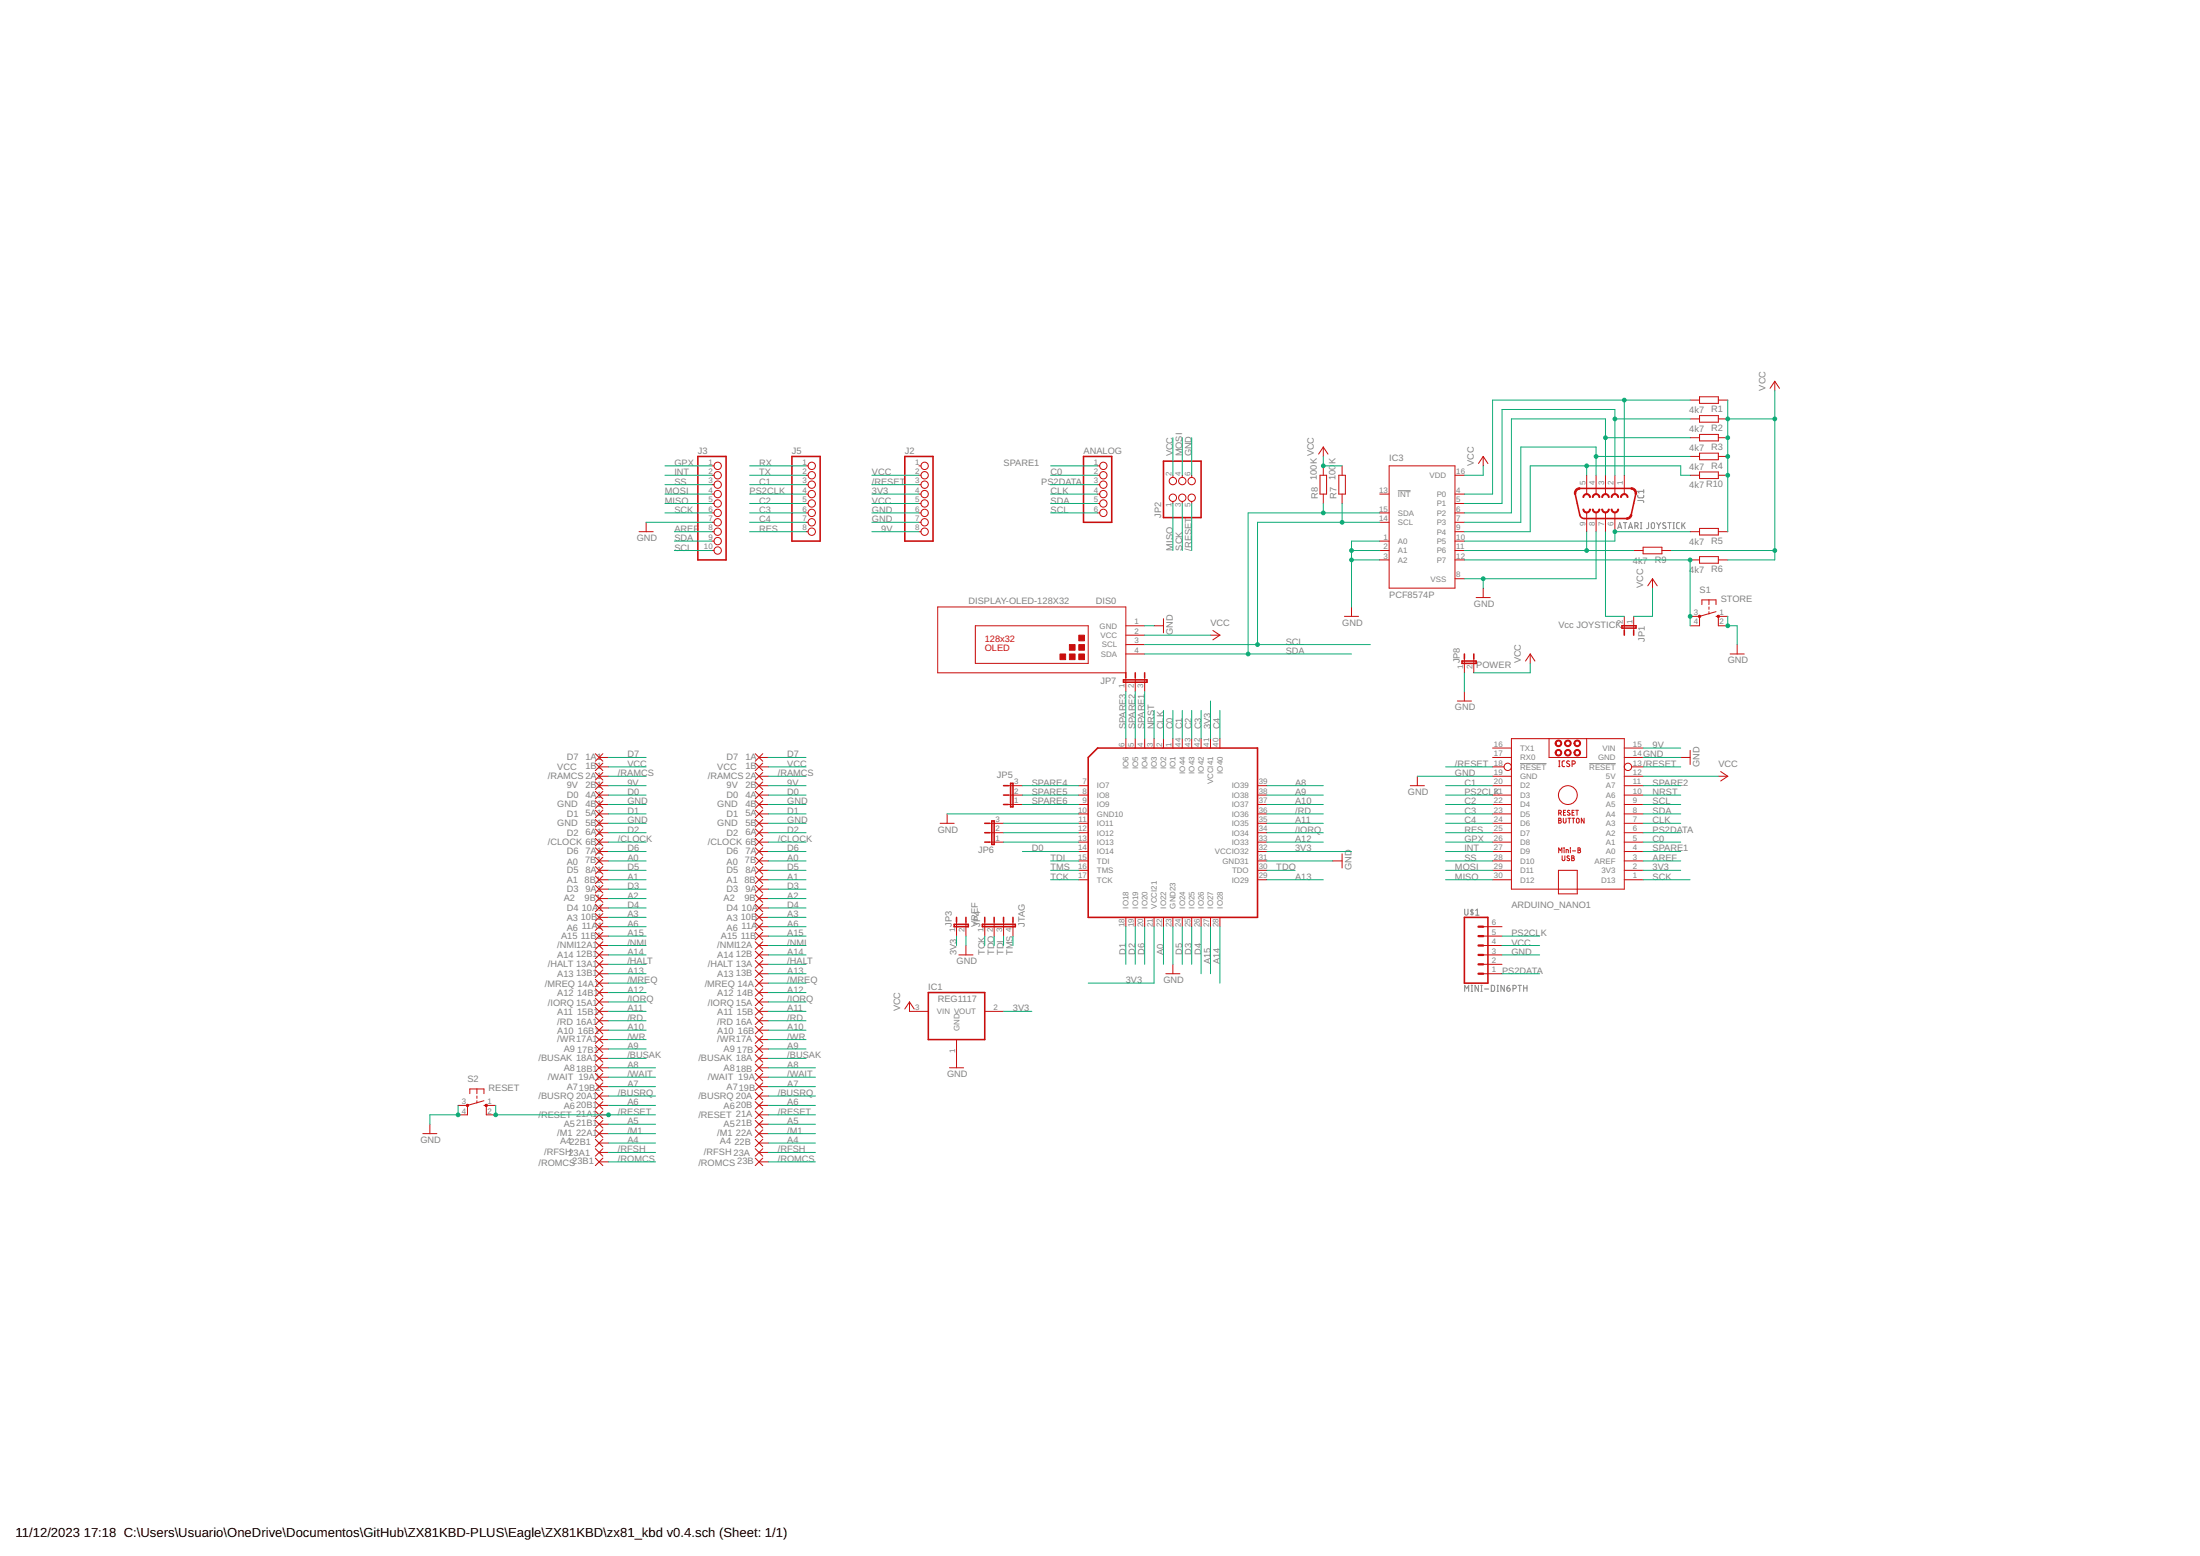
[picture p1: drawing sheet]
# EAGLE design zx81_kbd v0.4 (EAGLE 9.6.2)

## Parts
1A  D7  SMD2EDGEPIN  [EDGEPIN]
1A1  D7  SMD2EDGEPIN  [EDGEPIN]
1B  VCC  SMD2EDGEPIN  [EDGEPIN]
1B1  VCC  SMD2EDGEPIN  [EDGEPIN]
2A  /RAMCS  SMD2EDGEPIN  [EDGEPIN]
2A1  /RAMCS  SMD2EDGEPIN  [EDGEPIN]
2B  9V  SMD2EDGEPIN  [EDGEPIN]
2B1  9V  SMD2EDGEPIN  [EDGEPIN]
4A  D0  SMD2EDGEPIN  [EDGEPIN]
4A1  D0  SMD2EDGEPIN  [EDGEPIN]
4B  GND  SMD2EDGEPIN  [EDGEPIN]
4B1  GND  SMD2EDGEPIN  [EDGEPIN]
5A  D1  SMD2EDGEPIN  [EDGEPIN]
5A1  D1  SMD2EDGEPIN  [EDGEPIN]
5B  GND  SMD2EDGEPIN  [EDGEPIN]
5B1  GND  SMD2EDGEPIN  [EDGEPIN]
6A  D2  SMD2EDGEPIN  [EDGEPIN]
6A1  D2  SMD2EDGEPIN  [EDGEPIN]
6B  /CLOCK  SMD2EDGEPIN  [EDGEPIN]
6B1  /CLOCK  SMD2EDGEPIN  [EDGEPIN]
7A  D6  SMD2EDGEPIN  [EDGEPIN]
7A1  D6  SMD2EDGEPIN  [EDGEPIN]
7B  A0  SMD2EDGEPIN  [EDGEPIN]
7B1  A0  SMD2EDGEPIN  [EDGEPIN]
8A  D5  SMD2EDGEPIN  [EDGEPIN]
8A1  D5  SMD2EDGEPIN  [EDGEPIN]
8B  A1  SMD2EDGEPIN  [EDGEPIN]
8B1  A1  SMD2EDGEPIN  [EDGEPIN]
9A  D3  SMD2EDGEPIN  [EDGEPIN]
9A1  D3  SMD2EDGEPIN  [EDGEPIN]
9B  A2  SMD2EDGEPIN  [EDGEPIN]
9B1  A2  SMD2EDGEPIN  [EDGEPIN]
10A  D4  SMD2EDGEPIN  [EDGEPIN]
10A1  D4  SMD2EDGEPIN  [EDGEPIN]
10B  A3  SMD2EDGEPIN  [EDGEPIN]
10B1  A3  SMD2EDGEPIN  [EDGEPIN]
11A  A6  SMD2EDGEPIN  [EDGEPIN]
11A1  A6  SMD2EDGEPIN  [EDGEPIN]
11B  A15  SMD2EDGEPIN  [EDGEPIN]
11B1  A15  SMD2EDGEPIN  [EDGEPIN]
12A  /NMI  SMD2EDGEPIN  [EDGEPIN]
12A1  /NMI  SMD2EDGEPIN  [EDGEPIN]
12B  A14  SMD2EDGEPIN  [EDGEPIN]
12B1  A14  SMD2EDGEPIN  [EDGEPIN]
13A  /HALT  SMD2EDGEPIN  [EDGEPIN]
13A1  /HALT  SMD2EDGEPIN  [EDGEPIN]
13B  A13  SMD2EDGEPIN  [EDGEPIN]
13B1  A13  SMD2EDGEPIN  [EDGEPIN]
14A  /MREQ  SMD2EDGEPIN  [EDGEPIN]
14A1  /MREQ  SMD2EDGEPIN  [EDGEPIN]
14B  A12  SMD2EDGEPIN  [EDGEPIN]
14B1  A12  SMD2EDGEPIN  [EDGEPIN]
15A  /IORQ  SMD2EDGEPIN  [EDGEPIN]
15A1  /IORQ  SMD2EDGEPIN  [EDGEPIN]
15B  A11  SMD2EDGEPIN  [EDGEPIN]
15B1  A11  SMD2EDGEPIN  [EDGEPIN]
16A  /RD  SMD2EDGEPIN  [EDGEPIN]
16A1  /RD  SMD2EDGEPIN  [EDGEPIN]
16B  A10  SMD2EDGEPIN  [EDGEPIN]
16B1  A10  SMD2EDGEPIN  [EDGEPIN]
17A  /WR  SMD2EDGEPIN  [EDGEPIN]
17A1  /WR  SMD2EDGEPIN  [EDGEPIN]
17B  A9  SMD2EDGEPIN  [EDGEPIN]
17B1  A9  SMD2EDGEPIN  [EDGEPIN]
18A  /BUSAK  SMD2EDGEPIN  [EDGEPIN]
18A1  /BUSAK  SMD2EDGEPIN  [EDGEPIN]
18B  A8  SMD2EDGEPIN  [EDGEPIN]
18B1  A8  SMD2EDGEPIN  [EDGEPIN]
19A  /WAIT  SMD2EDGEPIN  [EDGEPIN]
19A1  /WAIT  SMD2EDGEPIN  [EDGEPIN]
19B  A7  SMD2EDGEPIN  [EDGEPIN]
19B1  A7  SMD2EDGEPIN  [EDGEPIN]
20A  /BUSRQ  SMD2EDGEPIN  [EDGEPIN]
20A1  /BUSRQ  SMD2EDGEPIN  [EDGEPIN]
20B  A6  SMD2EDGEPIN  [EDGEPIN]
20B1  A6  SMD2EDGEPIN  [EDGEPIN]
21A  /RESET  SMD2EDGEPIN  [EDGEPIN]
21A1  /RESET  SMD2EDGEPIN  [EDGEPIN]
21B  A5  SMD2EDGEPIN  [EDGEPIN]
21B1  A5  SMD2EDGEPIN  [EDGEPIN]
22A  /M1  SMD2EDGEPIN  [EDGEPIN]
22A1  /M1  SMD2EDGEPIN  [EDGEPIN]
22B  A4  SMD2EDGEPIN  [EDGEPIN]
22B1  A4  SMD2EDGEPIN  [EDGEPIN]
23A  /RFSH  SMD2EDGEPIN  [EDGEPIN]
23A1  /RFSH  SMD2EDGEPIN  [EDGEPIN]
23B  /ROMCS  SMD2EDGEPIN  [EDGEPIN]
23B1  /ROMCS  SMD2EDGEPIN  [EDGEPIN]
ANALOG  PINHD-1X6  [1X06]
ARDUINO_NANO1  ARDUINO_NANO  [ARDUINO_NANO]
DIS0  DISPLAY-OLED-128X32  [DISPLAY-OLED-128X32]
IC1  REG1117  [SOT223]
IC3  PCF8574P  [DIL16]
J2  PINHD-1X8  [1X08]
J3  PINHD-1X10  [1X10]
J5  PINHD-1X8  [1X08]
JC1  ATARI JOYSTICK  DB9MALE  [DB9_MALE]
JP1  Vcc JOYSTICK  JP1E  [JP1]
JP2  PINHD-2X3  [2X03]
JP3  VREF  JP1E  [JP1]
JP4  JTAG  JP4E  [JP4]
JP5  JP2E  [JP2]
JP6  JP2E  [JP2]
JP7  JP2E  [JP2]
JP8  POWER  JP1E  [JP1]
R1  4k7  R-EU_0204/7  [0204/7]
R2  4k7  R-EU_0204/7  [0204/7]
R3  4k7  R-EU_0204/7  [0204/7]
R4  4k7  R-EU_0204/7  [0204/7]
R5  4k7  R-EU_0204/7  [0204/7]
R6  4k7  R-EU_0204/7  [0204/7]
R7  100K  R-EU_0204/7  [0204/7]
R8  100K  R-EU_0204/7  [0204/7]
R9  4k7  R-EU_0204/7  [0204/7]
R10  4k7  R-EU_0204/7  [0204/7]
S1  STORE  10-XX11MM  [B3F-10XX_11MM]
S2  RESET  10-XX11MM  [B3F-10XX_11MM]
U$1  MINI-DIN6PTH  [MINI-DIN6]
XC95CPLD  XC9572PLC  [3M44]

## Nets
3V3 [VCC]: ARDUINO_NANO1.2(3V3) IC1.2(VOUT) J2.4 JP3.1 XC95CPLD.21(VCCI21) XC95CPLD.32(VCCIO32) XC95CPLD.41(VCCI41)
9V [VCC]: 2B1.1(P) 2B.1(P) ARDUINO_NANO1.15(VIN) J2.8
/BUSAK: 18A1.1(P) 18A.1(P)
/BUSRQ: 20A1.1(P) 20A.1(P)
/CLOCK: 6B1.1(P) 6B.1(P)
/HALT: 13A1.1(P) 13A.1(P)
/IORQ: 15A1.1(P) 15A.1(P) XC95CPLD.34(IO34)
/M1: 22A1.1(P) 22A.1(P)
/MREQ: 14A1.1(P) 14A.1(P)
/NMI: 12A1.1(P) 12A.1(P)
/RAMCS: 2A1.1(P) 2A.1(P)
/RD: 16A1.1(P) 16A.1(P) XC95CPLD.36(IO36)
/RESET: 21A1.1(P) 21A.1(P) ARDUINO_NANO1.13(!RESET) ARDUINO_NANO1.18(!RESET) J2.3 JP2.5 S2.1(S) S2.2(S1)
/RFSH: 23A1.1(P) 23A.1(P)
/ROMCS: 23B1.1(P) 23B.1(P)
/WAIT: 19A1.1(P) 19A.1(P)
/WR: 17A1.1(P) 17A.1(P)
A0: 7B1.1(P) 7B.1(P) XC95CPLD.22(IO22)
A1: 8B1.1(P) 8B.1(P)
A2: 9B1.1(P) 9B.1(P)
A3: 10B1.1(P) 10B.1(P)
A4: 22B1.1(P) 22B.1(P)
A5: 21B1.1(P) 21B.1(P)
A6: 11A1.1(P) 11A.1(P) 20B1.1(P) 20B.1(P)
A7: 19B1.1(P) 19B.1(P)
A8: 18B1.1(P) 18B.1(P) XC95CPLD.39(IO39)
A9: 17B1.1(P) 17B.1(P) XC95CPLD.38(IO38)
A10: 16B1.1(P) 16B.1(P) XC95CPLD.37(IO37)
A11: 15B1.1(P) 15B.1(P) XC95CPLD.35(IO35)
A12: 14B1.1(P) 14B.1(P) XC95CPLD.33(IO33)
A13: 13B1.1(P) 13B.1(P) XC95CPLD.29(IO29)
A14: 12B1.1(P) 12B.1(P) XC95CPLD.28(IO28)
A15: 11B1.1(P) 11B.1(P) XC95CPLD.27(IO27)
AREF: ARDUINO_NANO1.3(AREF) J3.8
C0: ANALOG.2 ARDUINO_NANO1.5(A1) XC95CPLD.1(IO1)
C1: ARDUINO_NANO1.20(D2) J5.3 XC95CPLD.44(IO44)
C2: ARDUINO_NANO1.22(D4) J5.5 XC95CPLD.43(IO43)
C3: ARDUINO_NANO1.23(D5) J5.6 XC95CPLD.42(IO42)
C4: ARDUINO_NANO1.24(D6) J5.7 XC95CPLD.40(IO40)
CLK: ANALOG.4 ARDUINO_NANO1.7(A3) XC95CPLD.2(IO2)
D0: 4A1.1(P) 4A.1(P) XC95CPLD.14(IO14)
D1: 5A1.1(P) 5A.1(P) XC95CPLD.18(IO18)
D2: 6A1.1(P) 6A.1(P) XC95CPLD.19(IO19)
D3: 9A1.1(P) 9A.1(P) XC95CPLD.25(IO25)
D4: 10A1.1(P) 10A.1(P) XC95CPLD.26(IO26)
D5: 8A1.1(P) 8A.1(P) XC95CPLD.24(IO24)
D6: 7A1.1(P) 7A.1(P) XC95CPLD.20(IO20)
D7: 1A1.1(P) 1A.1(P)
GND [VCC]: 4B1.1(P) 4B.1(P) 5B1.1(P) 5B.1(P) ARDUINO_NANO1.14(GND) ARDUINO_NANO1.19(GND) DIS0.1(GND) IC1.1(GND) IC3.1(A0) IC3.2(A1) IC3.3(A2) IC3.8(VSS) J2.6 J2.7 J3.7 JC1.8 JP2.6 JP3.2 JP8.1 S1.1(S) S1.2(S1) S2.3(P) S2.4(P1) U$1.3 XC95CPLD.10(GND10) XC95CPLD.23(GND23) XC95CPLD.31(GND31)
GPX: ARDUINO_NANO1.26(D8) J3.1
INT: ARDUINO_NANO1.27(D9) J3.2
MISO: ARDUINO_NANO1.30(D12) J3.5 JP2.1
MOSI: ARDUINO_NANO1.29(D11) J3.4 JP2.4
N$1: JP6.3 XC95CPLD.11(IO11)
N$2: JP6.2 XC95CPLD.12(IO12)
N$3: JP6.1 XC95CPLD.13(IO13)
N$29: IC3.4(P0) JC1.1 R1.2
N$32: IC3.5(P1) JC1.2 R2.2
N$33: IC3.6(P2) JC1.3 R3.2
N$34: IC3.7(P3) JC1.4 R4.2
N$35: IC3.10(P5) JC1.6 R5.2
N$36: IC3.9(P4) JC1.5 R10.2
N$37: IC3.12(P7) R6.2 S1.3(P) S1.4(P1)
N$38: JC1.7 JP1.2
N$39: IC3.11(P6) JC1.9 R9.2
NRST: ARDUINO_NANO1.10(A6) XC95CPLD.3(IO3)
PS2CLK: ARDUINO_NANO1.21(D3) J5.4 U$1.5
PS2DATA: ANALOG.3 ARDUINO_NANO1.6(A2) U$1.1
RES: ARDUINO_NANO1.25(D7) J5.8
RX: J5.1
SCK: ARDUINO_NANO1.1(D13) J3.6 JP2.3
SCL: ANALOG.6 ARDUINO_NANO1.9(A5) DIS0.3(SCL) IC3.14(SCL) J3.10 R7.1
SDA: ANALOG.5 ARDUINO_NANO1.8(A4) DIS0.4(SDA) IC3.15(SDA) J3.9 R8.1
SPARE1: ANALOG.1 ARDUINO_NANO1.4(A0) JP7.3 XC95CPLD.4(IO4)
SPARE2: ARDUINO_NANO1.11(A7) JP7.2 XC95CPLD.5(IO5)
SPARE3: JP7.1 XC95CPLD.6(IO6)
SPARE4: JP5.3 XC95CPLD.7(IO7)
SPARE5: JP5.2 XC95CPLD.8(IO8)
SPARE6: JP5.1 XC95CPLD.9(IO9)
SS: ARDUINO_NANO1.28(D10) J3.3
TCK: JP4.1 XC95CPLD.17(TCK)
TDI: JP4.3 XC95CPLD.15(TDI)
TDO: JP4.2 XC95CPLD.30(TDO)
TMS: JP4.4 XC95CPLD.16(TMS)
TX: J5.2
VCC [VCC]: 1B1.1(P) 1B.1(P) ARDUINO_NANO1.12(5V) DIS0.2(VCC) IC1.3(VIN) IC3.16(VDD) J2.2 J2.5 JP1.1 JP2.2 JP8.2 R1.1 R2.1 R3.1 R4.1 R5.1 R6.1 R7.2 R8.2 R9.1 R10.1 U$1.4
Unconnected: ARDUINO_NANO1.16(TX1) ARDUINO_NANO1.17(RX0) IC3.13(!INT) J2.1 U$1.2 U$1.6

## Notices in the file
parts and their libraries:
SparkFun-Connectors: Licensing: Creative Commons ShareAlike 4.0 International - https://creativecommons.org/licenses/by-sa/4.0
diy-modules: Released under the Creative Commons Attribution 4.0 International License: http://creativecommons.org/licenses/by/4.0
